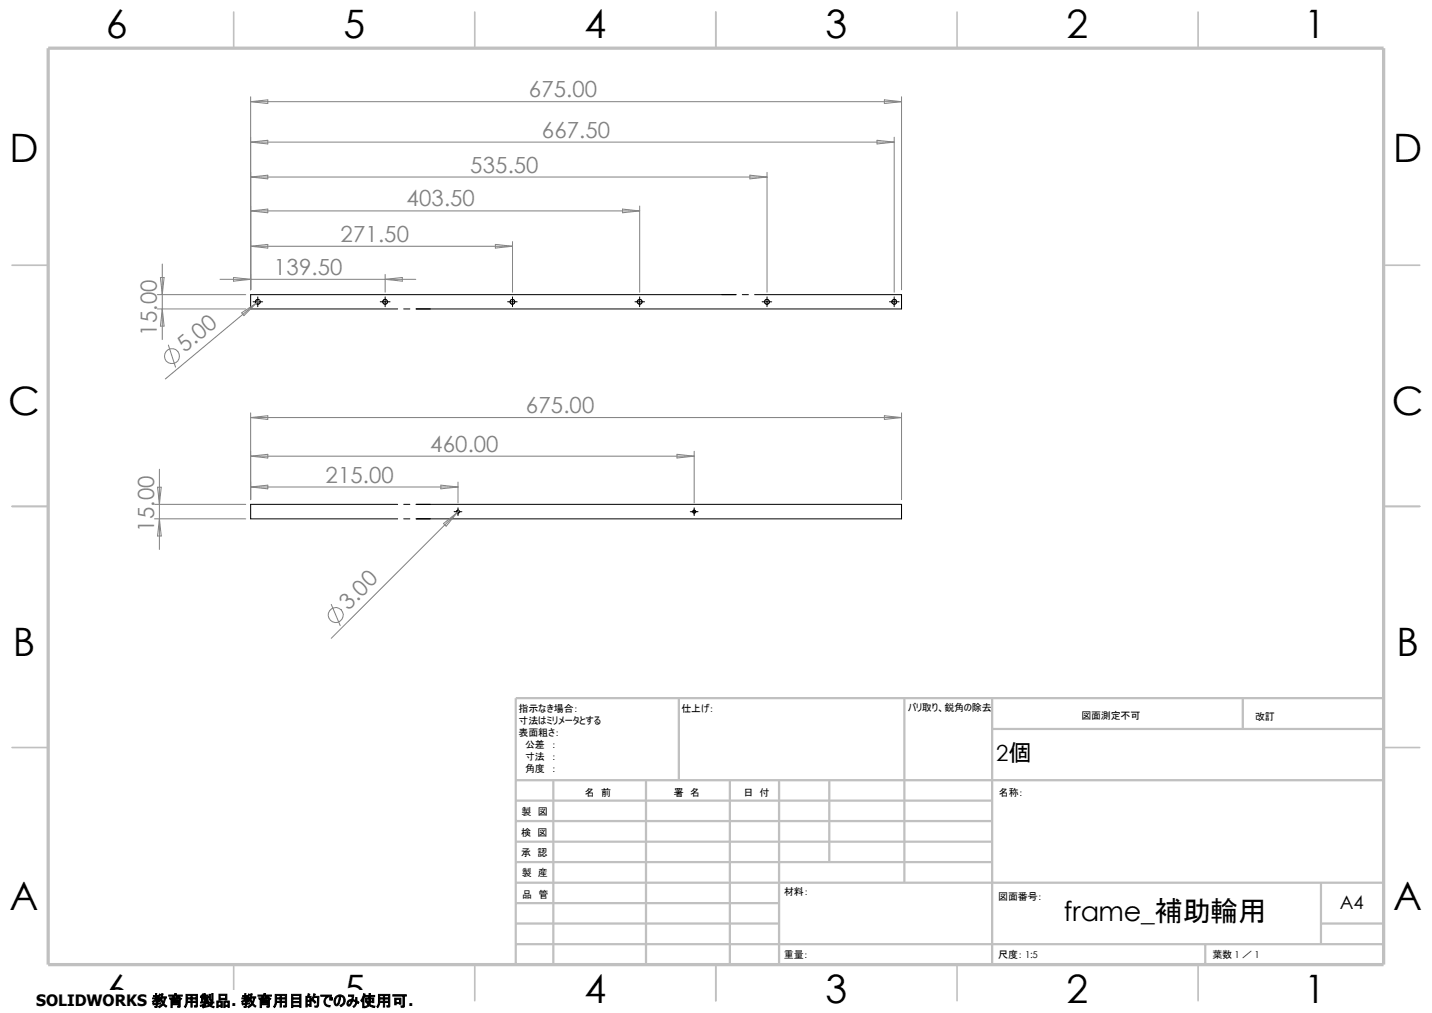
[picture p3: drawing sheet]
<svg xmlns="http://www.w3.org/2000/svg" width="297mm" height="210mm" viewBox="0 0 297 210" stroke-linecap="round" stroke-linejoin="round" font-family="sans-serif">
<g fill="none" stroke="#c0c0c0" stroke-width=".34">
<path d="M48.5 2.5v7.5M98.5 2.5v7.5M148.5 2.5v7.5M198.5 2.5v7.5M248.5 2.5v7.5M2.5 55h7.5M287 55h7.5M2.5 105h7.5M287 105h7.5M2.5 155h7.5M287 155h7.5M48.5 200v7.5"/>
<path d="M98.5 200v7.5M148.5 200v7.5M198.5 200v7.5M248.5 200v7.5"/>
</g>
<g fill="none" stroke="#c0c0c0" stroke-width=".47">
<path d="M140.8 144.7v17.1M187.6 144.7v38.3M205.8 144.7v55.3M205.8 151.1h81.2M257.8 144.7v6.4M287 144.7h-180v55.3M107 161.8h180M107 178.7h98.8M107 174.5h98.8M107 170.2h98.8M107 166h98.8M114.8 161.8v38.2"/>
<path d="M134 161.8v38.2M151.4 161.8v38.2M161.6 161.8v38.2M172 161.8v16.9M107 195.7h180M107 191.5h54.6M107 187.2h54.6M107 183h180M250 195.7v4.3M274 191.5h13M274 183v12.7"/>
</g>
<path d="M10 10h277v190h-277z" fill="none" stroke="#c0c0c0" stroke-width=".68" stroke-linecap="butt"/>
<g fill="none" stroke="#000" stroke-width=".21">
<path d="M52.5 62.6h2M53.5 61.6v2M78.9 62.6h2M79.9 61.6v2M83.7 64.1h1.3M105.3 62.6h2M106.3 61.6v2M131.7 62.6h2M132.7 61.6v2M152.7 61.1h-100.7v3h30.5M154 61.1h1.2M156.5 61.1h30.5v3h-100.7"/>
<path d="M158.1 62.6h2M159.1 61.6v2M184.5 62.6h2M185.5 61.6v2M82.5 104.6h-30.5v3h30.5M83.7 104.6h1.3M83.7 107.6h1.3M86.3 104.6h100.7v3h-100.7M94.2 106.1h1.6M95 105.3v1.6M143.2 106.1h1.6M143.8 105.9l.3-.1 .2 .4a.3 .3 0 0 1-.5 .1 .3 .3 0 0 1 0-.4z"/>
<path d="M144 105.3v1.6"/>
<circle cx="53.5" cy="62.6" r=".5"/>
<circle cx="79.9" cy="62.6" r=".49"/>
<circle cx="106.3" cy="62.6" r=".48"/>
<circle cx="132.7" cy="62.6" r=".5"/>
<circle cx="159.1" cy="62.6" r=".5"/>
<circle cx="185.5" cy="62.6" r=".49"/>
<circle cx="95" cy="106.1" r=".31"/>
</g>
<g fill="none" stroke="#808080" stroke-width=".21">
<path d="M52 21.1l3.5-.4v.8zM52 29.5l3.5-.4v.7zM52 36.7l3.5-.4v.8zM52 20.1v40M52 36.7h107.1M52 29.5h133.5M52 21.1h135M155.5 36.3l3.6 .4-3.6 .4zM159.1 35.7v24.9M181.9 29.1l3.6 .4-3.6 .3zM183.4 20.7l3.6 .4-3.6 .4zM185.5 28.4v32.2"/>
<path d="M187 20.1v40M33.3 57.5h.7l-.3 3.6zM33.7 54.7v15.7M45.6 57.9h40.6M48.4 57.5l3.6 .4-3.6 .4zM52 43.7l3.5-.4v.8zM52 51.1l3.5-.4v.7zM52 43.7h80.7M52 51.1h54.3M79.9 57.9l3.5-.4v.8zM79.9 56.9v3.7M102.7 50.7l3.6 .4-3.6 .3z"/>
<path d="M106.3 50.1v10.5M129.1 43.3l3.6 .4-3.6 .4zM132.7 42.7v17.9M32.6 61.1h18.4M32.6 64.1h18.4M33.7 64.1l.3 3.5h-.7zM34.9 71.5l1.5 4.6M50.1 64.9l3-2-2.5 2.5zM53.1 62.9l-18.8 15.7M53.8 62.2l-.7 .7M33.1 97.3v16.6M52 86.6l3.5-.4v.8z"/>
<path d="M52 94.6l3.5-.4v.8zM52 85.6v18M52 94.6h92M52 86.6h135M95 99.9v4.4M140.4 94.2l3.6 .4-3.6 .4zM144 93.6v10.7M183.4 86.2l3.6 .4-3.6 .4zM187 85.6v18M32 107.6h19M32 104.6h19M32.7 101h.7l-.3 3.6z"/>
<path d="M33.1 107.6l.3 3.5h-.7zM52 101h43M52 101l3.5-.4v.7zM91.4 100.6l3.6 .4-3.6 .3zM92 108.5l2.8-2.2-2.3 2.8zM95.2 105.9l-26.5 26.4M68.7 125.3l1.9 4.4"/>
<circle cx="35.7" cy="73.8" r="1.55"/>
<circle cx="69.6" cy="127.5" r="1.57"/>
</g>
<path d="M7.5 205.4h72.9v4.6h-72.9z" fill="#fff"/>
<g font-size="8.1">
<text x="22" y="8">6</text>
<text x="71.2" y="8">5</text>
<text x="121.2" y="8">4</text>
<text x="171.2" y="8">3</text>
<text x="221.2" y="8">2</text>
<text x="270.5" y="8">1</text>
<text x="1.9" y="33.6">D</text>
<text x="288.9" y="33.6">D</text>
<text x="1.7" y="86.1">C</text>
<text x="288.7" y="86.1">C</text>
<text x="2.7" y="136.1">B</text>
<text x="289.7" y="136.1">B</text>
<text x="2" y="188.6">A</text>
<text x="289" y="188.6">A</text>
<text x="22" y="207.9">6</text>
<text x="71.2" y="207.9">5</text>
<text x="121.2" y="207.9">4</text>
<text x="171.2" y="207.9">3</text>
<text x="221.2" y="207.9">2</text>
<text x="270.5" y="207.9">1</text>
</g>
<text font-size="5.6" x="220.7" y="190.9">frame_補助輪用</text>
<g font-size="4.6" fill="#808080">
<text x="109.7" y="20.2">675.00</text>
<text x="112.4" y="28.5">667.50</text>
<text x="97.5" y="35.8">535.50</text>
<text x="84.3" y="42.8">403.50</text>
<text x="70.6" y="50.1">271.50</text>
<text x="56.8" y="57">139.50</text>
<text x="32.6" y="69.6" transform="rotate(-90 32.6 69.6)">15.00</text>
<text x="38.4" y="73.2" transform="rotate(-40 38.4 73.2)">5.00</text>
<text x="109.1" y="85.6">675.00</text>
<text x="89.2" y="93.6">460.00</text>
<text x="67.5" y="100">215.00</text>
<text x="32" y="110.2" transform="rotate(-90 32 110.2)">15.00</text>
<text x="72.3" y="126.6" transform="rotate(-45 72.3 126.6)">3.0</text>
</g>
<text font-size="4.6" x="206.6" y="157.8">2個</text>
<text font-size="3.9" x="277.9" y="188.5">A4</text>
<text font-size="3.3" x="7.5" y="208.6">SOLIDWORKS 教育用製品. 教育用目的でのみ使用可.</text>
<g font-size="2.1">
<text x="107.6" y="147.6">指示なき場合：</text>
<text x="141.4" y="147.6">仕上げ：</text>
<text x="188.3" y="147.5">バリ取り、鋭角の除去</text>
<text x="224.3" y="149">図面測定不可</text>
<text x="260.3" y="149.2">改訂</text>
<text x="107.6" y="150.1">寸法はミリメータとする</text>
<text x="107.6" y="152.6">表面粗さ：</text>
<text x="107.6" y="155.1">公差　：</text>
<text x="107.6" y="160.1">角度　：</text>
<text x="107.6" y="157.6">寸法　：</text>
<text x="121.3" y="165">名　前</text>
<text x="137" y="164.9">署　名</text>
<text x="154.2" y="164.9">日　付</text>
<text x="207.2" y="164.9">名称：</text>
<text x="108.1" y="173.3">検　図</text>
<text x="108.2" y="169">製　図</text>
<text x="108.1" y="177.4">承　認</text>
<text x="108.2" y="181.7">製　産</text>
<text x="162.6" y="185.5">材料：</text>
<text x="108.3" y="186.1">品　管</text>
<text x="207.1" y="186.6">図面番号：</text>
<text x="162.6" y="198.5">重量：</text>
<text x="207.1" y="198.6">尺度： 1:5</text>
<text x="251.5" y="198.6">葉数 1 ／ 1</text>
</g>
</svg>
